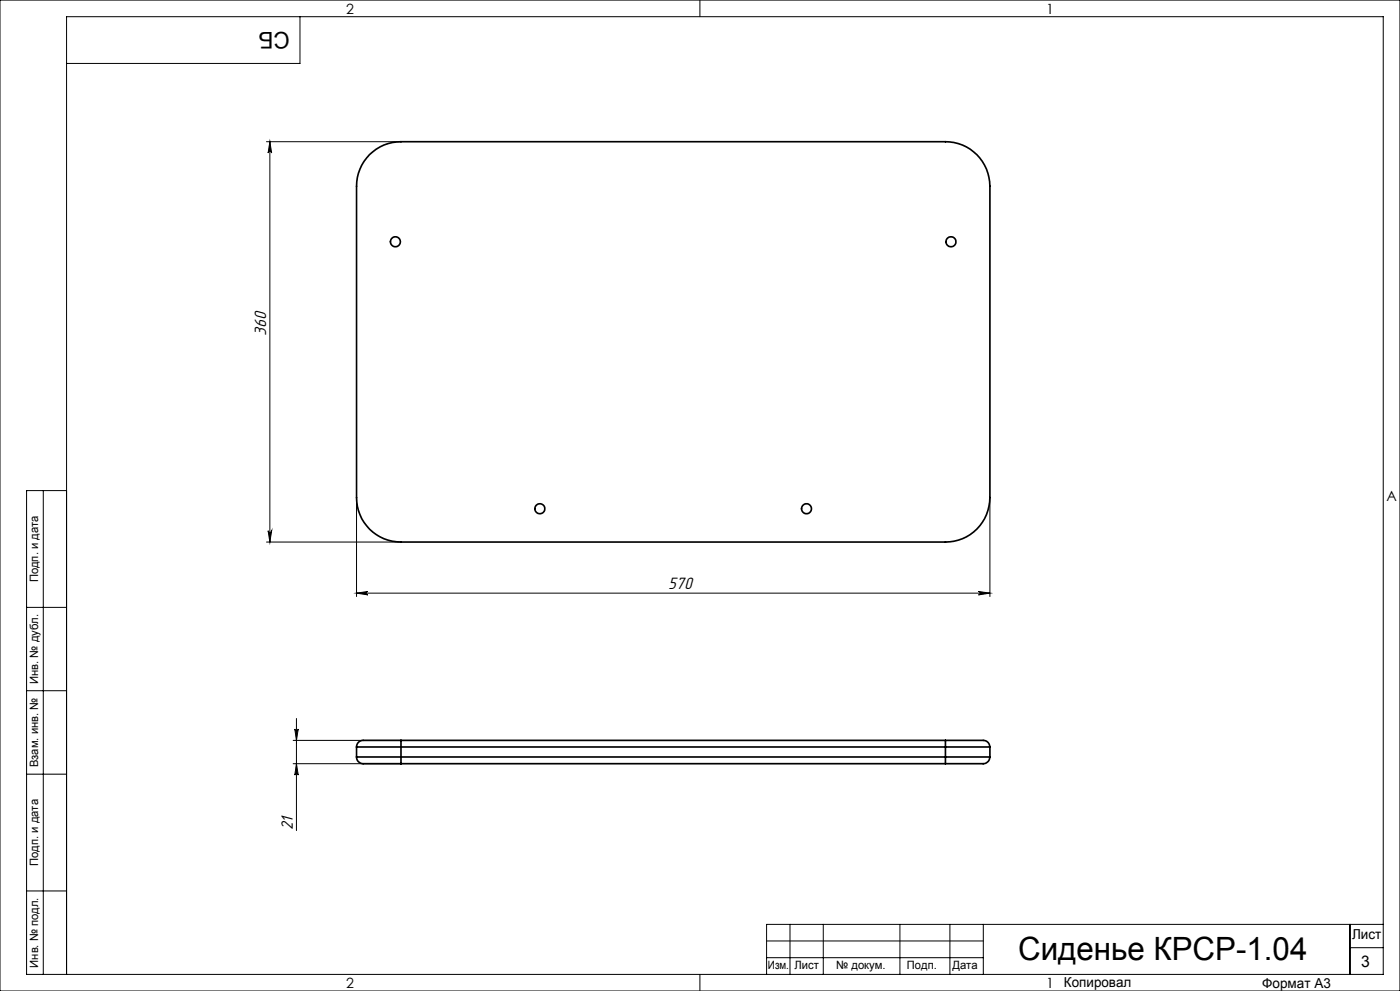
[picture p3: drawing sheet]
<svg xmlns="http://www.w3.org/2000/svg" width="420mm" height="297mm" viewBox="0 0 420 297" stroke-linecap="round" stroke-linejoin="round" font-family="sans-serif">
<g fill="none" stroke="#000" stroke-width=".3">
<path d="M0 0h420v297h-420zM90 5v14h-70M210 0v5M79.9 42.5h40.4M81 42.5v120M81 42.5l.5 3.4a.53 .53 0 0 0-.5-.5 .53 .53 0 0 0-.6 .5zM13 147v145M20 147h-12v145h407v-287h-395v287M80.4 159.1a.53 .53 0 0 0 .6 .5 .53 .53 0 0 0 .5-.5l-.5 3.4zM107 149.2v29.6M297 149.2v29.6M79.9 162.5h40.4"/>
<path d="M107 177.8l3.3-.5a.51 .51 0 0 0-.5 .5 .51 .51 0 0 0 .5 .5zM107 177.8h190M293.5 177.3l3.5 .5-3.5 .5a.51 .51 0 0 0 .5-.5 .51 .51 0 0 0-.5-.5zM8 182h12M8 207h12M88.4 218.5a.51 .51 0 0 0 .6 .5 .51 .51 0 0 0 .5-.5l-.6 3.4zM88.9 215.3v33.6M8 232h12M87.9 221.9h32.4M87.9 228.9h32.4M88.9 228.9l.6 3.4a.51 .51 0 0 0-.5-.5 .51 .51 0 0 0-.6 .5zM8 267h12"/>
<path d="M237 277v15M247 277v15M270 277v15M285 277v15M295 277v15M405 277v15M415 277h-185v15M210 292v5M230 282h65M230 287h65M405 284h10"/>
</g>
<g fill="#000">
<path d="M80.4 159.1a.53 .53 0 0 0 .6 .5 .53 .53 0 0 0 .5-.5l-.5 3.4zM81 42.5l.5 3.4a.53 .53 0 0 0-.5-.5 .53 .53 0 0 0-.6 .5z"/>
<path d="M107 177.8l3.3-.5a.51 .51 0 0 0-.5 .5 .51 .51 0 0 0 .5 .5zM293.5 177.3l3.5 .5-3.5 .5a.51 .51 0 0 0 .5-.5 .51 .51 0 0 0-.5-.5z"/>
<path d="M88.4 218.5a.51 .51 0 0 0 .6 .5 .51 .51 0 0 0 .5-.5l-.6 3.4zM88.9 228.9l.6 3.4a.51 .51 0 0 0-.5-.5 .51 .51 0 0 0-.6 .5z"/>
</g>
<g fill="none" stroke="#000" stroke-width=".5">
<path d="M110.8 46.4a13.2 13.2 0 0 1 9.5-3.9h163.3a13.3 13.3 0 0 1 13.4 13.3v93.3a13.3 13.3 0 0 1-13.4 13.4h-163.3a13.2 13.2 0 0 1-13.3-13.4v-93.3a13.6 13.6 0 0 1 3.8-9.4zM107 223.9h13.3M107 226.9a2.28 2.28 0 0 0 2.9 2h10.4M107 226.9h13.3M107 223.9v3M120.3 221.9v2M120.3 226.9v2M120.3 221.9h-10.4a2.28 2.28 0 0 0-2.9 2M120.3 226.9h163.3M120.3 223.9v3M120.3 223.9h163.3M120.3 221.9h163.3"/>
<path d="M120.3 228.9h163.3M283.6 221.9v2M283.6 226.9v2M283.6 226.9h13.4M283.6 223.9h13.4M283.6 221.9h10.4a2.29 2.29 0 0 1 3 2M283.6 223.9v3M297 226.9a2.29 2.29 0 0 1-3 2h-10.4M297 223.9v3"/>
<circle cx="118.6" cy="72.4" r="1.5"/>
<circle cx="285.3" cy="72.4" r="1.51"/>
<circle cx="161.9" cy="152.5" r="1.51"/>
<circle cx="242" cy="152.5" r="1.5"/>
</g>
<text font-size="9.6" x="305.4" y="287.8">Сиденье КРСР-1.04</text>
<text font-size="6.9" x="86.9" y="9.4" transform="rotate(-180 86.9 9.4)">СБ</text>
<g font-size="5.1">
<text x="79.8" y="100.7" transform="rotate(-90 79.8 100.7)">360</text>
<text x="200.5" y="176.6">570</text>
<text x="87.8" y="248.9" transform="rotate(-90 87.8 248.9)">21</text>
</g>
<text font-size="4.8" x="408.3" y="289.7">3</text>
<g font-size="4.2">
<text x="103.8" y="4.2">2</text>
<text x="313.8" y="4.2">1</text>
<text x="415.9" y="150.2">A</text>
<text x="103.8" y="296.2">2</text>
<text x="313.8" y="296.2">1</text>
</g>
<g font-size="4.1">
<text x="405.6" y="281.5">Лист</text>
<text x="319.2" y="295.9">Копировал</text>
<text x="378.7" y="296">Формат А3</text>
</g>
<g font-size="3.4">
<text x="11.4" y="174.5" transform="rotate(-90 11.4 174.5)">Подп. и дата</text>
<text x="11.4" y="205" transform="rotate(-90 11.4 205)">Инв. № дубл.</text>
<text x="11.4" y="229.9" transform="rotate(-90 11.4 229.9)">Взам. инв. №</text>
<text x="11.4" y="259.5" transform="rotate(-90 11.4 259.5)">Подп. и дата</text>
<text x="11.4" y="290" transform="rotate(-90 11.4 290)">Инв. № подл.</text>
<text x="230.4" y="290.4">Изм.</text>
<text x="238.3" y="290.4">Лист</text>
<text x="250.9" y="290.4">№ докум.</text>
<text x="272.1" y="290.4">Подп.</text>
<text x="285.7" y="290.5">Дата</text>
</g>
</svg>
